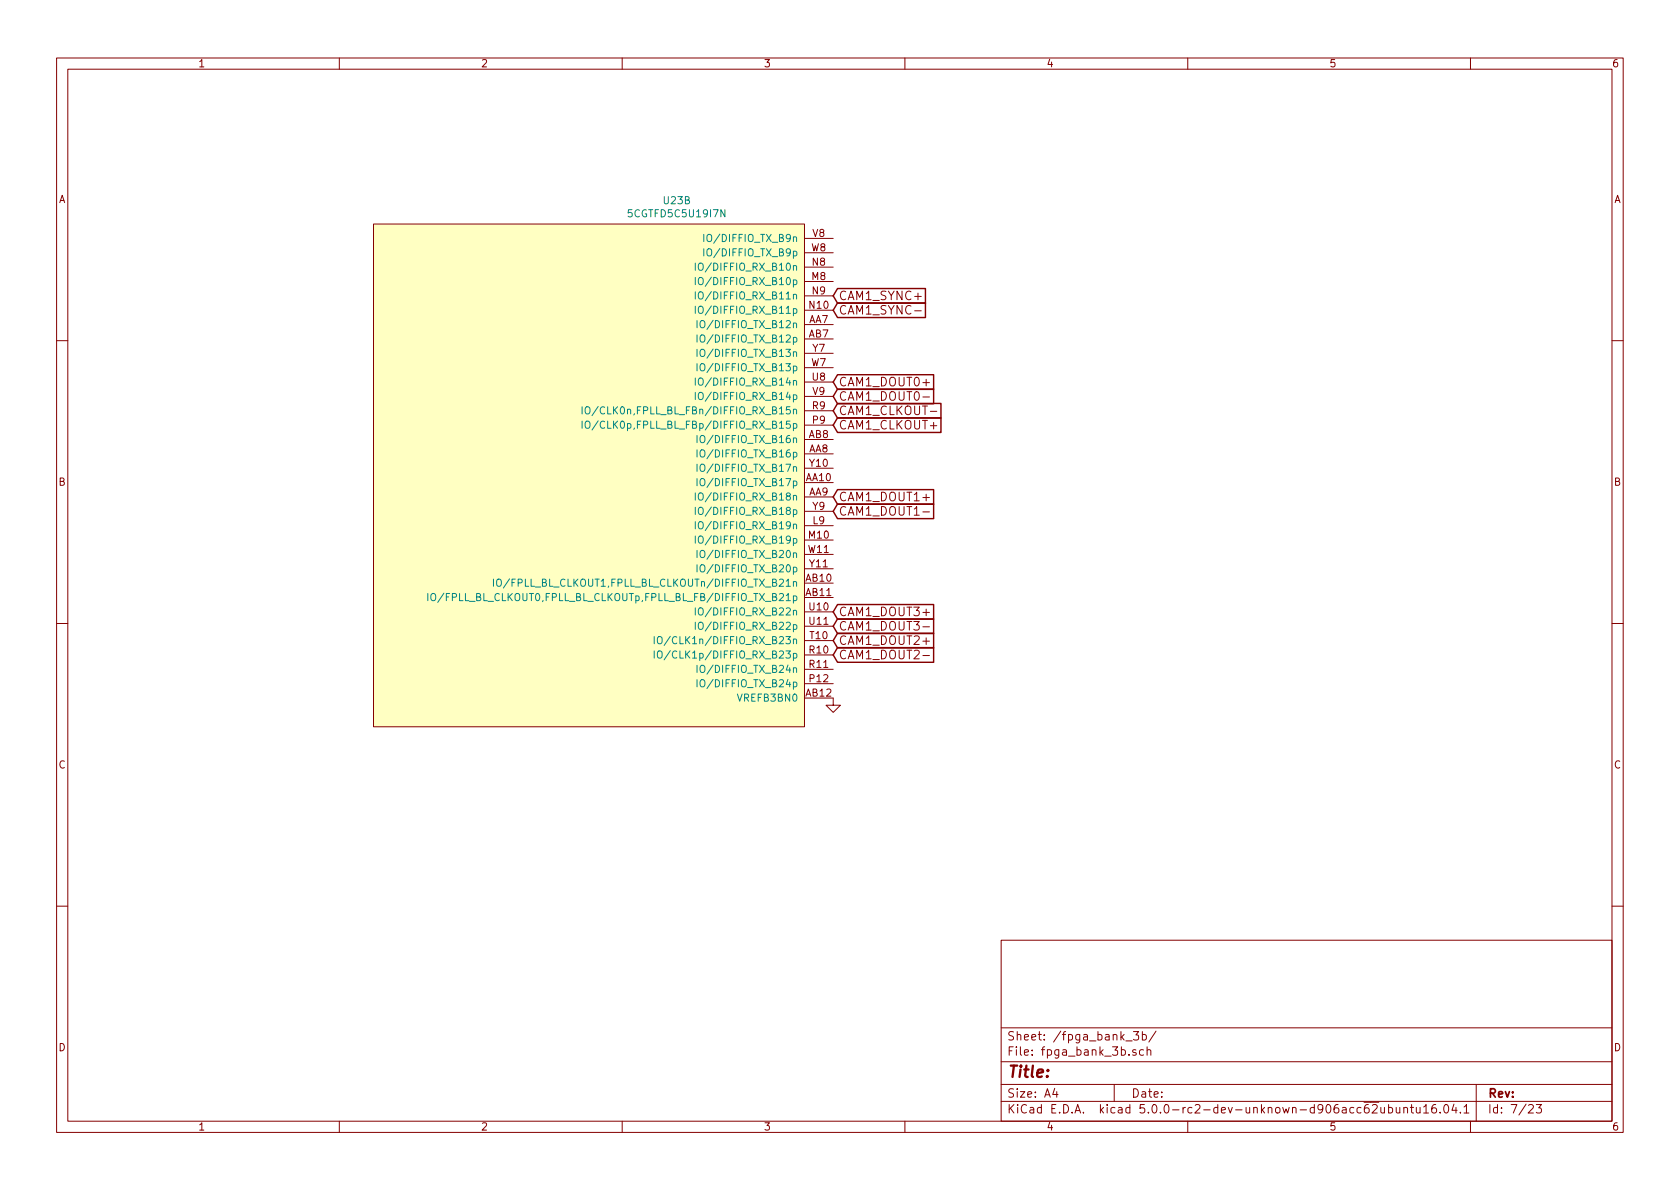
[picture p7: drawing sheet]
<svg xmlns="http://www.w3.org/2000/svg" width="297mm" height="210mm" viewBox="0 0 297 210" stroke-linecap="round" stroke-linejoin="round" font-family="sans-serif">
<g fill="none" stroke="#840000" stroke-width=".18">
<path d="M10 10.3h277v189.9h-277zM12 12.2h273v186.1h-273zM60 10.3v1.9M110 10.3v1.9M160 10.3v1.9M210 10.3v1.9M260 10.3v1.9M66 39.6h76.2v88.9h-76.2zM142.2 57.4h5.1M142.2 59.9h5.1M142.2 49.8h5.1M142.2 54.9h5.1"/>
<path d="M142.2 47.2h5.1M142.2 52.3h5.1M142.2 42.2h5.1M142.2 44.7h5.1M161.7 55h1.2M10 60.2h2M142.2 77.7h5.1M142.2 75.2h5.1M142.2 72.6h5.1M142.2 67.6h5.1M142.2 70.1h5.1M142.2 65h5.1"/>
<path d="M142.2 62.5h5.1M163.2 70.2h1.1M164.5 72.7h1.1M285 60.2h2M142.2 85.3h5.1M142.2 80.3h5.1M142.2 87.9h5.1M142.2 93h5.1M142.2 95.5h5.1M142.2 98h5.1M142.2 82.8h5.1M142.2 90.4h5.1"/>
<path d="M163.2 90.5h1.1M10 110.3h2M142.2 103.1h5.1M142.2 105.7h5.1M142.2 115.8h5.1M142.2 118.4h5.1M142.2 113.3h5.1M142.2 108.2h5.1M142.2 110.7h5.1M142.2 100.6h5.1M163.2 110.8h1.1M163.2 115.9h1.1"/>
<path d="M285 110.3h2M142.2 123.4h5.1v1.3h1.3l-1.3 1.3-1.3-1.3h1.3M142.2 120.9h5.1M10 160.2h2M177 166.3h108v32h-108zM285 160.2h2M60 198.3v1.9M110 198.3v1.9M160 198.3v1.9M177 194.8h108M177 191.8h108M177 187.8h108"/>
<path d="M177 181.8h108M186.5 192.5l-.4 1h1M186.8 193v1M197 191.8v3M199.1 184.1h1.1M200.4 182.4h.9l-.5 .6 .5 .1v.7l-.3 .1-.6-.1M200.8 185.7a.37 .37 0 0 0-.5 .1v.2l.5 .2 .1 .1-.2 .3-.4-.1M202 183l.4-.1 .3 .3-.1 .6-.2 .1-.4-.1M202 182.4v1.5M202.2 185.7l-.4-.1-.3 .3v.6l.3 .1 .4-.1M202.8 185.7h.1a.37 .37 0 0 1 .6 .1v.8M202.8 185.1v1.5"/>
<path d="M204.4 182.3l-1.3 2M210 198.3v1.9M242.4 194.9h1.4M242.6 195.5l.3-.2h.3l.3 .5-.9 1h.9M244.1 195.8v.8a.37 .37 0 0 0 .7 .1M244.8 195.8v1M245.5 195.9l.4-.1 .3 .3v.6l-.3 .1-.4-.1M245.5 195.3v1.5M246.9 195.8v.9l.4 .1 .2-.1M247.5 195.8v1M248.2 196l.1-.1a.37 .37 0 0 1 .6 .1v.8M248.2 195.8v1"/>
<path d="M249.4 195.8h.5M249.6 195.3v1.3l.3 .2M250.4 195.8v.8a.39 .39 0 0 0 .7 .1M251.1 195.8v1M251.7 195.8l.4-.5v1.5M251.7 196.8h.9M253.8 195.3a.59 .59 0 0 0-.7 .7l.1 .7 .2 .1 .5-.1 .1-.5-.2-.2-.4-.1-.3 .3M254.6 196.7v.1M255.4 195.5l.2-.2a.81 .81 0 0 1 .6 .6 .81 .81 0 0 1-.3 .8l-.1 .1a.79 .79 0 0 1-.4-1.3zM257.1 195.2l-.4 1.1h.9M257.4 195.8v1M258.2 196.7v.1"/>
<path d="M258.9 195.8l.4-.5v1.5M258.9 196.8h.8M260 198.3v1.9M261 191.8v6.5M270.3 195.5l.2-.2h.3l.3 .5-.9 1h.9M271.6 195.3h.9l-.4 .6 .4 .1v.7l-.2 .1-.7-.1"/>
</g>
<path d="M66 39.6h76.2v88.9h-76.2z" fill="#ffffc2" stroke="#ffffc2" stroke-width=".18"/>
<g fill="none" stroke="#008484" stroke-width=".18">
<path d="M122.9 46.5v1.3M122.9 49.1v1.2M122.9 51.6v1.3M122.9 54.1v1.3M123.2 56.7v1.3M123.2 59.2v1.3M123.5 49.2l.3-.1a.47 .47 0 0 1 .5 .4v.7l-.3 .1h-.4a1 1 0 0 1-.1-1.1zM123.5 46.7l.3-.2a.47 .47 0 0 1 .5 .5v.6l-.3 .2-.4-.1a1 1 0 0 1-.1-1zM123.5 51.8l.3-.2a.47 .47 0 0 1 .5 .4v.7l-.3 .2-.4-.1a1 1 0 0 1-.1-1zM123.6 54.2l.2-.1a.47 .47 0 0 1 .5 .5v.6l-.3 .2h-.4a.93 .93 0 0 1 0-1.2zM123.9 56.9l.2-.2a.47 .47 0 0 1 .5 .4v.7l-.3 .2-.3-.1a1 1 0 0 1-.1-1zM124 59.3l.1-.1a.47 .47 0 0 1 .5 .5v.6l-.3 .2-.3-.1a.93 .93 0 0 1 0-1.1z"/>
<path d="M124.4 41.4v1.3M124.4 44v1.3M125 41.6a.45 .45 0 0 1 .8 0 .88 .88 0 0 1-.3 1.1h-.3a1.07 1.07 0 0 1-.2-1.1zM125 44.2a.45 .45 0 0 1 .8 0 .88 .88 0 0 1-.3 1.1l-.3-.1a1.07 1.07 0 0 1-.2-1zM102.9 71.9v1.3M102.9 74.5v1.2M103.5 72.1l.3-.2a.47 .47 0 0 1 .5 .5l-.1 .6-.2 .2-.4-.1a1 1 0 0 1-.1-1zM103.6 74.5h.2a.47 .47 0 0 1 .5 .4l-.1 .7-.2 .1h-.4a.93 .93 0 0 1 0-1.2zM105.8 74.4l-1.1 1.6M105.8 71.9l-1.1 1.6M122.9 66.8v1.3M122.9 69.4v1.3"/>
<path d="M123.2 61.8v1.2M123.2 64.3v1.3M123.2 77v1.3M123.2 79.5v1.3M123.5 67l.3-.2a.47 .47 0 0 1 .5 .5v.6l-.3 .2h-.4a1 1 0 0 1-.1-1.1zM123.5 69.6l.3-.2a.47 .47 0 0 1 .5 .4v.7l-.3 .2-.4-.1a1 1 0 0 1-.1-1zM123.9 79.7l.2-.2a.47 .47 0 0 1 .5 .5v.6l-.3 .2h-.3a1 1 0 0 1-.1-1.1zM123.9 64.5l.2-.2a.47 .47 0 0 1 .5 .4v.7l-.3 .2-.3-.1a1 1 0 0 1-.1-1zM123.9 61.9l.2-.1a.47 .47 0 0 1 .5 .4v.7l-.3 .1h-.3a1 1 0 0 1-.1-1.1zM124 77.1l.1-.1a.47 .47 0 0 1 .5 .4v.7l-.3 .2-.3-.1a.93 .93 0 0 1 0-1.1zM140.3 74.9h.3l.3 .2-.1 .6h-.5M140.3 72.5l.2-.1h.3v.8"/>
<path d="M122.9 87.2v1.2M122.9 89.7v1.3M122.9 92.2v1.3M122.9 94.8v1.3M123.2 82.1v1.3M123.2 84.6v1.3M123.2 97.3v1.3M123.2 99.9v1.2M123.5 87.3l.3-.1a.47 .47 0 0 1 .5 .4v.7l-.3 .1h-.4a1 1 0 0 1-.1-1.1zM123.5 92.4l.3-.2a.47 .47 0 0 1 .5 .5v.6l-.3 .2h-.4a1 1 0 0 1-.1-1.1zM123.5 95l.3-.2a.47 .47 0 0 1 .5 .4v.7l-.3 .2-.4-.1a1 1 0 0 1-.1-1zM123.5 89.9l.3-.2a.47 .47 0 0 1 .5 .4v.7l-.3 .2-.4-.1a1 1 0 0 1-.1-1z"/>
<path d="M123.9 84.8l.2-.2a.47 .47 0 0 1 .5 .5v.6l-.3 .2-.3-.1a1 1 0 0 1-.1-1zM123.9 97.5l.2-.2a.47 .47 0 0 1 .5 .5v.6l-.3 .2-.3-.1a1 1 0 0 1-.1-1zM123.9 82.3l.2-.2a.47 .47 0 0 1 .5 .4v.7l-.3 .2-.3-.1a1 1 0 0 1-.1-1zM75.6 104.9v1.3M76.3 105.1l.2-.2a.45 .45 0 0 1 .5 .5v.4l-.1 .4h-.5a.92 .92 0 0 1-.1-1.1zM87.2 102.4v1.3M87.9 102.6l.2-.2a.45 .45 0 0 1 .5 .4v.4l-.1 .4h-.5a1.07 1.07 0 0 1-.1-1zM115.7 112.6v1.2M115.7 115.1v1.3M116.3 115.3l.1-.1a.42 .42 0 0 1 .6 .1 .88 .88 0 0 1-.2 1.1l-.4-.1a1.07 1.07 0 0 1-.1-1zM116.3 112.7l.1-.1a.42 .42 0 0 1 .6 .1 .88 .88 0 0 1-.2 1.1h-.4a1.07 1.07 0 0 1-.1-1.1zM118.5 115.1l-1.1 1.6"/>
<path d="M118.5 112.5l-1.1 1.6M122.9 107.5v1.3M122.9 110v1.3M123.2 117.6v1.3M123.5 110.2l.3-.2a.47 .47 0 0 1 .5 .5v.6l-.3 .2-.4-.1a1 1 0 0 1-.1-1zM123.6 107.6l.2-.1a.47 .47 0 0 1 .5 .4v.7l-.3 .2-.4-.1a.93 .93 0 0 1 0-1.1zM123.9 100l.2-.1a.47 .47 0 0 1 .5 .4v.7l-.3 .1h-.3a1 1 0 0 1-.1-1.1zM124 117.7l.1-.1a.47 .47 0 0 1 .5 .5v.6l-.3 .2h-.3a.93 .93 0 0 1 0-1.2zM140.3 103l.2-.2 .3 .1v.8M140.3 105.4h.3l.3 .2-.1 .6h-.5M140.3 102.8v.9M140.3 105.4v1.2"/>
<path d="M123.2 120.2v1.3M123.9 120.4l.2-.2a.47 .47 0 0 1 .5 .4v.7l-.3 .2-.3-.1a1 1 0 0 1-.1-1z"/>
</g>
<path d="M148.1 51h15.5v2.6h-15.5l-.8-1.3zM148.1 53.6h15.5v2.6h-15.5l-.8-1.3zM148.1 71.3h18.3v2.6h-18.3l-.8-1.3zM148.1 73.9h18.3v2.6h-18.3l-.8-1.3zM148.1 66.3h17v2.6h-17l-.8-1.3zM148.1 68.8h17v2.6h-17l-.8-1.3zM148.1 86.6h17v2.6h-17l-.8-1.3zM148.1 89.1h17v2.6h-17l-.8-1.3zM148.1 106.9h17v2.6h-17l-.8-1.3zM148.1 109.4h17v2.6h-17l-.8-1.3zM148.1 112h17v2.6h-17l-.8-1.3zM148.1 114.5h17v2.6h-17l-.8-1.3z" fill="none" stroke="#840000" stroke-width=".25"/>
<text font-size="2.8" fill="#840000" x="178" y="190.5">Title:</text>
<g font-size="2.1" fill="#840000">
<text x="148.2" y="53.1">CAM1_SYNC+</text>
<text x="148.2" y="55.6">CAM1_SYNC-</text>
<text x="148.2" y="68.3">CAM1_DOUT0+</text>
<text x="148.2" y="70.9">CAM1_DOUT0-</text>
<text x="148.2" y="73.4">CAM1_CLKOUT-</text>
<text x="148.2" y="75.9">CAM1_CLKOUT+</text>
<text x="148.2" y="88.6">CAM1_DOUT1+</text>
<text x="148.2" y="91.2">CAM1_DOUT1-</text>
<text x="148.2" y="109">CAM1_DOUT3+</text>
<text x="148.2" y="111.5">CAM1_DOUT3-</text>
<text x="148.2" y="114">CAM1_DOUT2+</text>
<text x="148.2" y="116.6">CAM1_DOUT2-</text>
<text x="178" y="184">Sheet: /fpga_bank_3b/</text>
<text x="178" y="186.7">File: fpga_bank_3b.sch</text>
<text x="178" y="196.9">KiCad E.D.A. kicad 5.0.0-rc2-dev-unknown-d906acc62ubuntu16.04.1</text>
<text x="178" y="194.1">Size: A4</text>
<text x="200" y="194.1">Date:</text>
<text x="263" y="194.1">Rev:</text>
<text x="263" y="196.9">Id: 7/23</text>
</g>
<g font-size="1.8" fill="#840000">
<text x="35" y="11.9">1</text>
<text x="85" y="11.9">2</text>
<text x="135" y="11.9">3</text>
<text x="185" y="11.9">4</text>
<text x="235" y="11.9">5</text>
<text x="285" y="11.9">6</text>
<text x="10.4" y="35.9">A</text>
<text x="285.4" y="35.9">A</text>
<text x="143.7" y="41.9">V8</text>
<text x="143.5" y="44.4">W8</text>
<text x="143.7" y="47">N8</text>
<text x="143.6" y="49.5">M8</text>
<text x="143.7" y="52.1">N9</text>
<text x="143" y="57.1">AA7</text>
<text x="143" y="59.7">AB7</text>
<text x="143.2" y="54.6">N10</text>
<text x="143.5" y="64.8">W7</text>
<text x="143.7" y="62.2">Y7</text>
<text x="143.7" y="67.3">U8</text>
<text x="143.7" y="69.8">V9</text>
<text x="143" y="77.5">AB8</text>
<text x="143.7" y="72.4">R9</text>
<text x="143.7" y="74.9">P9</text>
<text x="143" y="80">AA8</text>
<text x="143.2" y="82.5">Y10</text>
<text x="10.4" y="85.9">B</text>
<text x="142.5" y="85.1">AA10</text>
<text x="143" y="87.6">AA9</text>
<text x="285.4" y="85.9">B</text>
<text x="143.1" y="95.2">M10</text>
<text x="143.7" y="90.2">Y9</text>
<text x="143.8" y="92.7">L9</text>
<text x="143" y="97.8">W11</text>
<text x="143.2" y="100.3">Y11</text>
<text x="142.5" y="102.9">AB10</text>
<text x="142.5" y="105.4">AB11</text>
<text x="143.2" y="107.9">U10</text>
<text x="143.2" y="110.5">U11</text>
<text x="143.3" y="113">T10</text>
<text x="143.2" y="115.6">R10</text>
<text x="143.2" y="118.1">R11</text>
<text x="142.5" y="123.2">AB12</text>
<text x="143.2" y="120.6">P12</text>
<text x="10.4" y="135.9">C</text>
<text x="285.4" y="135.9">C</text>
<text x="10.4" y="185.9">D</text>
<text x="285.4" y="185.9">D</text>
<text x="35" y="199.9">1</text>
<text x="85" y="199.9">2</text>
<text x="135" y="199.9">3</text>
<text x="185" y="199.9">4</text>
<text x="235" y="199.9">5</text>
<text x="285" y="199.9">6</text>
</g>
<g font-size="1.8" fill="#008484">
<text x="111.5" y="38.4">5CGTFD5C5U19I7N</text>
<text x="117.4" y="36.1">U23B</text>
<text x="124.3" y="47.9">IO/DIFFIO_RX_B10n</text>
<text x="125.5" y="42.8">IO/DIFFIO_TX_B9n</text>
<text x="125.5" y="45.3">IO/DIFFIO_TX_B9p</text>
<text x="124.3" y="50.4">IO/DIFFIO_RX_B10p</text>
<text x="124.3" y="53">IO/DIFFIO_RX_B11n</text>
<text x="124.3" y="55.5">IO/DIFFIO_RX_B11p</text>
<text x="124.5" y="58">IO/DIFFIO_TX_B12n</text>
<text x="124.5" y="60.6">IO/DIFFIO_TX_B12p</text>
<text x="124.5" y="65.7">IO/DIFFIO_TX_B13p</text>
<text x="124.5" y="63.1">IO/DIFFIO_TX_B13n</text>
<text x="124.3" y="68.2">IO/DIFFIO_RX_B14n</text>
<text x="124.3" y="70.7">IO/DIFFIO_RX_B14p</text>
<text x="105.5" y="75.8">IO/CLK0p,FPLL_BL_FBp/DIFFIO_RX_B15p</text>
<text x="105.5" y="73.3">IO/CLK0n,FPLL_BL_FBn/DIFFIO_RX_B15n</text>
<text x="124.5" y="80.9">IO/DIFFIO_TX_B16p</text>
<text x="124.5" y="78.4">IO/DIFFIO_TX_B16n</text>
<text x="124.5" y="83.4">IO/DIFFIO_TX_B17n</text>
<text x="124.3" y="88.5">IO/DIFFIO_RX_B18n</text>
<text x="124.5" y="86">IO/DIFFIO_TX_B17p</text>
<text x="124.3" y="93.6">IO/DIFFIO_RX_B19n</text>
<text x="124.3" y="91.1">IO/DIFFIO_RX_B18p</text>
<text x="124.3" y="96.1">IO/DIFFIO_RX_B19p</text>
<text x="124.5" y="98.7">IO/DIFFIO_TX_B20n</text>
<text x="124.5" y="101.2">IO/DIFFIO_TX_B20p</text>
<text x="77.6" y="106.3">IO/FPLL_BL_CLKOUT0,FPLL_BL_CLKOUTp,FPLL_BL_FB/DIFFIO_TX_B21p</text>
<text x="89.2" y="103.8">IO/FPLL_BL_CLKOUT1,FPLL_BL_CLKOUTn/DIFFIO_TX_B21n</text>
<text x="118.1" y="113.9">IO/CLK1n/DIFFIO_RX_B23n</text>
<text x="124.3" y="108.8">IO/DIFFIO_RX_B22n</text>
<text x="124.3" y="111.4">IO/DIFFIO_RX_B22p</text>
<text x="118.1" y="116.5">IO/CLK1p/DIFFIO_RX_B23p</text>
<text x="124.5" y="119">IO/DIFFIO_TX_B24n</text>
<text x="124.5" y="121.5">IO/DIFFIO_TX_B24p</text>
<text x="130.7" y="124.1">VREFB3BN0</text>
</g>
</svg>
